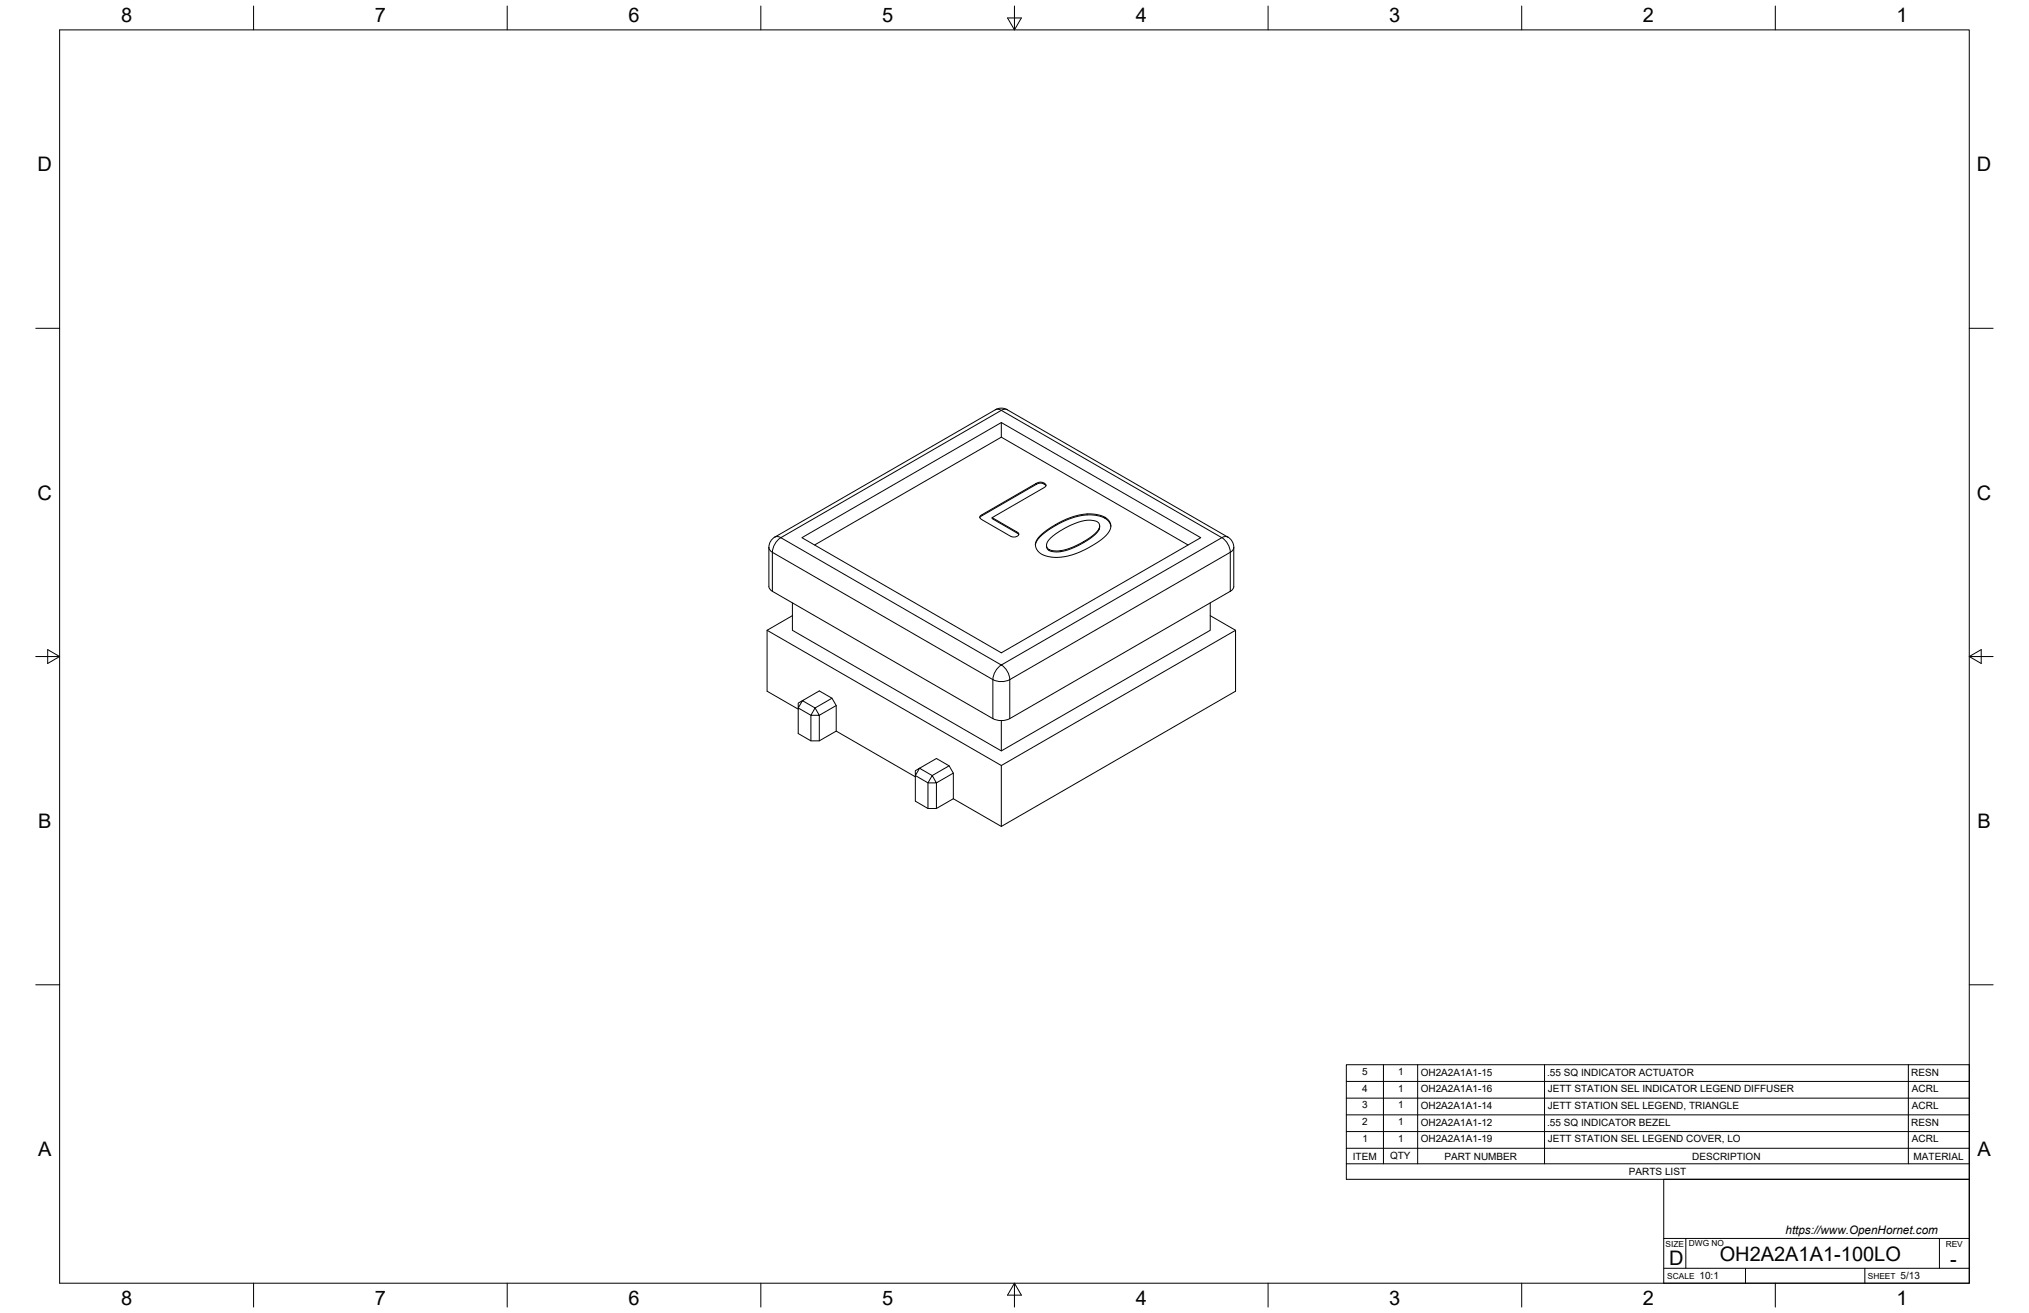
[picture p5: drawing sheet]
<svg xmlns="http://www.w3.org/2000/svg" width="864mm" height="559mm" viewBox="0 0 864 559" stroke-linecap="round" stroke-linejoin="round" font-family="sans-serif">
<!-- layer: Visible Narrow -->
<path d="M423.7 174.4l1.6-.2a1.3 1.3 0 0 0 1.8 0l1.6 .2M329.8 228.6l1.2-.3 1.4 .5a8 8 0 0 0-3.6 6.3l-1.2-1-.3-1.1M332.3 228.8l93.9-54.2 93.8 54.2-93.8 54.2zM432.6 226.3v.4M522.6 228.6l-1.2-.3-1.4 .5a8 8 0 0 1 3.6 6.3M523.6 235.1l-93.8 54.1v16.6M523.6 235.1v16.6M525.1 233l-.3 1.1-1.1 .9M328.7 251.7v-16.6l93.9 54.1v16.6M425 284l1.2-1a8 8 0 0 1 3.6 6.2 8 8 0 0 1-7.2 0l.5-2.3z" fill="none" stroke="#000" stroke-width=".43"/>
<!-- layer: Visible -->
<g fill="none" stroke="#000" stroke-width=".43">
<path d="M426.2 179.8v6.3l-79.5 45.8M426.2 186.1l79.5 45.8M417.3 219.5l23.7-13.8 1.8-.5 1.6 .4 .8 .9-.8 1-22.1 12.8 10.3 6a1.11 1.11 0 0 1 1 1.3 1.11 1.11 0 0 1-1.3 .9l-2.1-.2-12.1-7a1.07 1.07 0 0 1-1-.7 1.07 1.07 0 0 1 .2-1.1zM418.1 219.4l-1.1 .9M441 205.7v.5l1.7-.6 1.7 .5M441 206.2l-22.9 13.2v-.4M444.4 205.6v.5l.8 .7M462.7 218.7v.4M327.3 233v16.6l.3 1.1 1.1 .9M341.3 228.8l84.9-49 84.9 49-84.9 49zM422.3 220.3v.4l11.2 6.6M433.5 226.9l.1 .6"/>
<path d="M440.7 231.5v.4M442.5 228.3l2.9-2.6 3.9-2.5 4.1-2.1 3.3-1.2 4.1-1 3.2-.2 3.5 .4 2.4 .8a4.4 4.4 0 0 1 1 7.8l-2.7 2.4-5.3 3.2-4.5 2.1-4.2 1.3-4.1 .5-3.7-.3-3.1-1.1-1.8-1.6a4.2 4.2 0 0 1 1-5.9zM446.5 234.3v-.5l2 .6h2.8M449.3 223.2v.4M461.3 230.9l-4 2.1-3.9 1.4-3.4 .5-3.2-.5a2.05 2.05 0 0 1-1.4-1.9v-.4M461.3 230.9v-.4l-5.6 2.7-4.4 1.2v.4M467.8 225.4a2.72 2.72 0 0 0-.2-2.9 2.72 2.72 0 0 0-2.8-1l-2.5-.1-2.8 .7a34.8 34.8 0 0 0-12.9 7.5 2.53 2.53 0 0 0-.1 4.2M467.8 225l-2.5 2.8-4 2.7M468 223.8a7.4 7.4 0 0 1-4.3 5.6l-2.4 1.5M470.3 220.2v.4M472.8 224a6.9 6.9 0 0 0-7-4.8l-5.5 .2-4.5 1.2-5 2.2-5.7 3.6a8.9 8.9 0 0 0-4.4 5.5M525.1 233v16.6l-.1 .7-.9 1-94.3 54.5a8 8 0 0 1-7.2 0"/>
<path d="M525.1 233a5 5 0 0 0-2.5-4.4l-93.9-54.2a5 5 0 0 0-5 0l-93.9 54.2a5.1 5.1 0 0 0-2.5 4.4M328.7 251.7l93.9 54.1M337.3 256.6v11.6l88.9 51.4M515.1 256.6v11.6l-88.9 51.4v-12.9M326.5 268.2l99.7 57.6v25.9M337.3 262l-10.8 6.2v26l13.2 7.6M515.1 262l10.8 6.2M339.7 299.2l1.8-1-1.8 3.1zM354.1 297.2l-7.2 4.1-5.4-3.1 7.2-4.2 5.4 3.2 1.8 3.1v10.9M345.1 315.3v-10.9l-5.4-3.1v10.9l5.4 3.1h3.6l7.2-4.1 33.7 19.4M346.9 301.3l1.8 3.1h-3.6zM355.9 300.3l-7.2 4.1v10.9"/>
<path d="M389.6 328l1.8-1-1.8 3.1zM396.8 330.1l1.8 3.1h-3.6zM404 325.9l-7.2 4.2-5.4-3.1 7.2-4.2 5.4 3.1 1.8 3.1v10.9M405.8 339.9l-7.2 4.2h-3.6l-5.4-3.1v-10.9l5.4 3.1v10.9M405.8 329l-7.2 4.2v10.9M426.2 325.8l99.7-57.6v26l-99.7 57.5-20.4-11.8"/>
</g>
<!-- layer: Border -->
<g fill="none" stroke="#000" stroke-width=".43">
<path d="M25.4 12.7h812.8v533.4h-812.8zM107.9 2.6v10.1M215.9 2.6v10.1M323.8 2.6v10.1M428.8 7.6h5.9l-2.9 5.1zM431.8 2.6v10.1M539.7 2.6v10.1M647.7 2.6v10.1M755.6 2.6v10.1M15.2 139.7h10.2M838.2 139.7h10.1M15.2 279.4h10.2"/>
<path d="M20.3 276.5l5.1 2.9-5.1 3zM838.2 279.4l5.1-2.9v5.9zM838.2 279.4h10.1M15.2 419.1h10.2M838.2 419.1h10.1M107.9 546.1v10.2M215.9 546.1v10.2M323.8 546.1v10.2M431.8 546.1l2.9 5.1h-5.9zM431.8 546.1v10.2M539.7 546.1v10.2M647.7 546.1v10.2"/>
<path d="M755.6 546.1v10.2"/>
</g>
<!-- layer: Titleblock -->
<path d="M708.1 501.9h130.1v44.2h-130.1zM708.1 539.8h130.1M708.1 527.1h130.1M717.5 527.1v12.7M742.9 539.8v6.3M793.7 539.8v6.3M825.5 527.1v12.7" fill="none" stroke="#000" stroke-width=".43"/>
<!-- layer: Parts Lists -->
<path d="M573 453.1h265.2v48.8h-265.2zM588.8 453.1v42.2M603.4 453.1v42.2M657.4 453.1v42.2M812.2 453.1v42.2M573 474.5h265.2M573 467.4h265.2M573 460.2h265.2M573 495.3h265.2M573 488.7h265.2M573 481.6h265.2" fill="none" stroke="#000" stroke-width=".43"/>
<g font-size="8.5">
<text x="51.6" y="9.4">8</text>
<text x="159.5" y="9.4">7</text>
<text x="267.5" y="9.4">6</text>
<text x="375.4" y="9.3">5</text>
<text x="483.4" y="9.4">4</text>
<text x="591.3" y="9.4">3</text>
<text x="699.3" y="9.4">2</text>
<text x="807.2" y="9.4">1</text>
<text x="16" y="72.9">D</text>
<text x="841.4" y="72.9">D</text>
<text x="16" y="212.6">C</text>
<text x="841.4" y="212.6">C</text>
<text x="16.2" y="352.3">B</text>
<text x="841.7" y="352.3">B</text>
<text x="16.2" y="492">A</text>
<text x="841.7" y="492">A</text>
<text x="710.4" y="538.4">D</text>
<text x="731.9" y="536.7">OH2A2A1A1-100LO</text>
<text x="830.1" y="538.8">-</text>
<text x="51.6" y="555.5">8</text>
<text x="159.5" y="555.5">7</text>
<text x="267.5" y="555.5">6</text>
<text x="375.4" y="555.4">5</text>
<text x="483.4" y="555.5">4</text>
<text x="591.3" y="555.5">3</text>
<text x="699.3" y="555.5">2</text>
<text x="807.2" y="555.5">1</text>
</g>
<text font-size="5" x="760" y="525.2">https://www.OpenHornet.com</text>
<g font-size="4.3">
<text x="579.8" y="457.5">5</text>
<text x="595.1" y="457.5">1</text>
<text x="604.7" y="457.8">OH2A2A1A1-15</text>
<text x="658.5" y="457.8">.55 SQ INDICATOR ACTUATOR</text>
<text x="813.4" y="457.8">RESN</text>
<text x="579.8" y="464.6">4</text>
<text x="595.1" y="464.6">1</text>
<text x="604.7" y="464.9">OH2A2A1A1-16</text>
<text x="658.8" y="464.9">JETT STATION SEL INDICATOR LEGEND DIFFUSER</text>
<text x="813.8" y="464.9">ACRL</text>
<text x="579.8" y="471.7">3</text>
<text x="595.1" y="471.7">1</text>
<text x="604.7" y="472">OH2A2A1A1-14</text>
<text x="658.8" y="472">JETT STATION SEL LEGEND, TRIANGLE</text>
<text x="813.8" y="472">ACRL</text>
<text x="579.8" y="478.8">2</text>
<text x="595.1" y="478.8">1</text>
<text x="604.7" y="479.1">OH2A2A1A1-12</text>
<text x="658.5" y="479.1">.55 SQ INDICATOR BEZEL</text>
<text x="813.4" y="479.1">RESN</text>
<text x="579.9" y="485.9">1</text>
<text x="595.1" y="485.9">1</text>
<text x="604.7" y="486.2">OH2A2A1A1-19</text>
<text x="658.8" y="486.2">JETT STATION SEL LEGEND COVER, LO</text>
<text x="813.8" y="486.2">ACRL</text>
<text x="575.8" y="493.5">ITEM</text>
<text x="591.7" y="493.4">QTY</text>
<text x="614.8" y="493.5">PART NUMBER</text>
<text x="720.3" y="493.5">DESCRIPTION</text>
<text x="814.5" y="493.5">MATERIAL</text>
<text x="693.3" y="500.1">PARTS LIST</text>
<text x="723.4" y="544.5">10:1</text>
<text x="809" y="544.5">5/13</text>
</g>
<g font-size="3.5">
<text x="708.9" y="530.9">SIZE</text>
<text x="718.9" y="530.5">DWG NO</text>
<text x="828.2" y="530.9">REV</text>
<text x="709.6" y="544.2">SCALE</text>
<text x="795" y="544.2">SHEET</text>
</g>
</svg>
